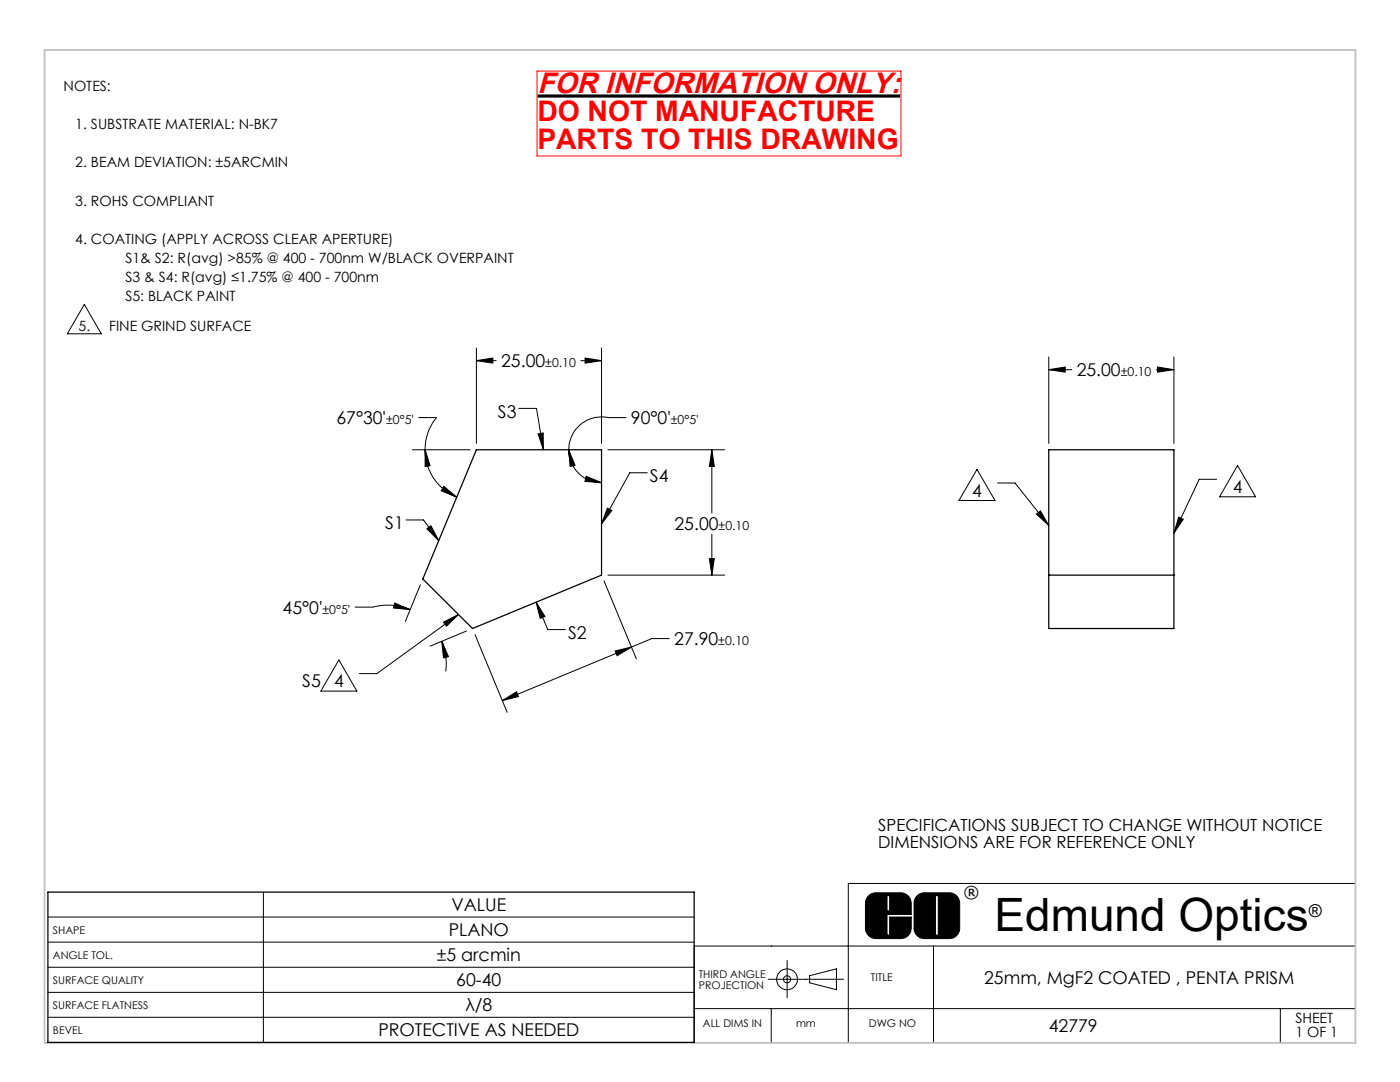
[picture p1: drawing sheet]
<svg xmlns="http://www.w3.org/2000/svg" width="279mm" height="216mm" viewBox="0 0 279 216" stroke-linecap="round" stroke-linejoin="round" font-family="sans-serif">
<g fill="none" stroke="#000" stroke-width=".2">
<path d="M16.8 60.7l3.4 5.9h-6.8zM95.1 72l3.3-.6v1.1zM95.1 69.4v19.1M95.1 72h3.9M115.9 72h4.2M116.8 71.4l3.3 .6-3.3 .5zM120.1 69.4v19.1M209.3 73.8l3.3-.6v1.1zM209.3 71.2v17.3M209.3 73.8h4.6M230.8 73.8h3.5M231 73.2l3.3 .6-3.3 .5z"/>
<path d="M234.3 71.2v17.3M82.3 89.7h11.5M83.6 83.3h3.5a9.8 9.8 0 0 0-2.3 6.4M84.8 89.7l1 3.2-1 .2zM84.8 89.7a10.1 10.1 0 0 0 6.4 9.5M88.6 97l2.6 2.2-3.1-1.3zM103.5 81.5h3.6l1.3 8.2M107.4 86.6l1-.2v3.3zM113.5 89.7l1.3 3.2-1 .2zM113.5 89.7a6.6 6.6 0 0 0 6.6 6.6M117 95l3.1 1.3-3.4-.2zM121.3 89.7h23.3"/>
<path d="M124.9 83.3h-3.5a6.6 6.6 0 0 0-7.9 6.4M129.2 94.3h-3.5l-5.6 10.2M142.1 89.7l.5 3.4h-1zM142.1 89.7v12.7M195 93.7l3.6 6.2h-7.2zM199.1 96.4h3.5l6.7 8.4M242.8 95.6h-3.5l-5 10.8M247 92.9l3.6 6.2h-7.2zM81 103.8h3.5l3.1 4.1M83.9 116.7l-3 7.3M85.2 105.5l.8-.6 1.6 3zM120.5 115.9l6.5 15.6"/>
<path d="M121.2 101.4l.9 .5-2 2.6zM121.3 114.8h23.3M141.6 111.4h1l-.5 3.4zM142.1 106.6v8.2M206.8 102.6l.8-.6 1.7 2.8zM235.2 103.2l.9 .4-1.8 2.8zM67.6 131.7l3.6 6.2h-7.2zM70.9 121.1h3.5a11.5 11.5 0 0 1 7.4 .5M78.8 120.3l3 1.3-3.3-.3zM88.2 128l1.3 3-1 .3zM88.2 128a11.5 11.5 0 0 1 .8 6M88.5 124.1l3-1.5-2.4 2.4z"/>
<path d="M91.5 122.6l-16.3 11.8h-3.5M93.1 125.9l-7.3 3M94.8 126.6l6.4 15.5M100.2 139.8l2.9-1.8 .4 1zM107 120.2l1.8 2.8-1 .4zM107 120.2l2.3 5.4h3.5M122.8 129.9l3.2-.8-2.8 1.7zM126 129.1l-25.8 10.7M133.6 127.4h-3.5l-4.1 1.7M52.6 178v30M173.2 178.9a2.01 2.01 0 0 1 1.6-.7h5a2.1 2.1 0 0 1 2.1 2v2.3h-4.9v4.1h.6v-3.6h4.3v2.2a2.1 2.1 0 0 1-2.1 2.1h-5a2.1 2.1 0 0 1-2.1-2.1v-5l.2-.8zM177 178.7h.6v3.1h-.6z"/>
<path d="M183.1 178.7l.5-.4 .7-.1h5.1a2.04 2.04 0 0 1 2.1 2v5a2.1 2.1 0 0 1-2.1 2.1h-4.9a2.04 2.04 0 0 1-2.1-2.1v-5a2.14 2.14 0 0 1 .7-1.5zM186.7 178.7h.6v7.9h-.6zM270.5 176.3h-101.2v31.8M9.6 183h128.9M9.6 188h128.9M9.6 193h128.9M9.6 198h128.9M153.3 195.4h15M157.1 191.7v7.4M161.6 194.7l5.3-1.4v4.2l-5.3-1.4zM186.3 188.8v19.3M270.5 188.8h-132v19.3"/>
<path d="M9.6 203h128.9M138.5 201.3h132v6.8M153.9 201.3v6.8M255.5 201.3v6.8"/>
<circle cx="157.1" cy="195.4" r="2.08"/>
<circle cx="157.1" cy="195.4" r=".71"/>
</g>
<path d="M8.9 10h261.6v198.1h-261.6z" fill="none" stroke="#c0c0c0" stroke-width=".35"/>
<path d="M177 178.7v3.1h.6v-3.1zM173.1 179l.6-.6 .9-.2h5.3l1.1 .4 .4 .4 .4 .7 .1 2.8h-4.9v4.1h.6v-3.6h4.3v2.3l-.5 1.2-.6 .5-.9 .3h-5.3l-1.1-.4-.5-.6-.3-1v-5.2zM186.7 178.7v7.9h.6v-7.9zM183 178.8l.7-.5 .6-.1h5.3l.6 .1 .8 .5 .5 1.2v5.5l-.5 1.2-.7 .4-.7 .2h-5.3l-.7-.2-.5-.3-.3-.4-.4-.9v-5.6z" fill-rule="evenodd" fill="#000"/>
<path d="M107.2 19.2h72.5" fill="none" stroke="#000" stroke-width=".63" stroke-linecap="butt"/>
<path d="M95.1 89.7h25v25.1l-25.8 10.6-9.9-9.9zM209.3 89.7h25v35.7h-25zM209.3 114.8h25M9.6 178h128.9v30h-128.9z" fill="none" stroke="#000" stroke-width=".25"/>
<path d="M107.2 14.2h72.6v16.9h-72.6z" fill="none" stroke="#f00" stroke-width=".2"/>
<g fill="#000">
<path d="M116.8 71.4l3.3 .6-3.3 .5zM95.1 72l3.3-.6v1.1zM141.6 111.4h1l-.5 3.4zM142.1 89.7l.5 3.4h-1zM100.2 139.8l2.9-1.8 .4 1zM122.8 129.9l3.2-.8-2.8 1.7zM88.2 128l1.3 3-1 .3zM78.8 120.3l3 1.3-3.3-.3zM84.8 89.7l1 3.2-1 .2zM88.6 97l2.6 2.2-3.1-1.3zM113.5 89.7l1.3 3.2-1 .2zM117 95l3.1 1.3-3.4-.2zM209.3 73.8l3.3-.6v1.1zM231 73.2l3.3 .6-3.3 .5z"/>
<path d="M85.2 105.5l.8-.6 1.6 3zM107 120.2l1.8 2.8-1 .4zM107.4 86.6l1-.2v3.3zM121.2 101.4l.9 .5-2 2.6zM88.5 124.1l3-1.5-2.4 2.4zM206.8 102.6l.8-.6 1.7 2.8zM235.2 103.2l.9 .4-1.8 2.8z"/>
</g>
<text font-size="9.2" x="198.5" y="185.8">Edmund Optics</text>
<text font-size="5.8" fill="#f00" x="107.2" y="18.5">FOR INFORMATION ONLY:</text>
<g font-size="5.6" fill="#f00">
<text x="107.2" y="24.2">DO NOT MANUFACTURE</text>
<text x="107.2" y="29.8">PARTS TO THIS DRAWING</text>
</g>
<g font-size="3.5">
<text x="100" y="73.3">25.00</text>
<text x="214.9" y="75.1">25.00</text>
<text x="99.4" y="83.3">S3</text>
<text x="67.1" y="84.6">67°30'</text>
<text x="125.9" y="84.6">90°0'</text>
<text x="129.7" y="96.2">S4</text>
<text x="194" y="99.1">4</text>
<text x="246" y="98.3">4</text>
<text x="76.9" y="105.6">S1</text>
<text x="134.6" y="105.8">25.00</text>
<text x="56.4" y="122.5">45°0'</text>
<text x="113.4" y="127.4">S2</text>
<text x="134.6" y="128.8">27.90</text>
<text x="60.3" y="137.1">S5</text>
<text x="66.7" y="137.1">4</text>
<text x="90.1" y="181.8">VALUE</text>
<text x="261.2" y="183">®</text>
<text x="87.2" y="191.8">±5 arcmin</text>
<text x="89.6" y="186.8">PLANO</text>
<text x="91.1" y="196.8">60-40</text>
<text x="196.4" y="196.3">25mm, MgF2 COATED , PENTA PRISM</text>
<text x="92.9" y="201.8">λ/8</text>
<text x="75.5" y="206.8">PROTECTIVE AS NEEDED</text>
<text x="209.3" y="206">42779</text>
</g>
<g font-size="3.3">
<text x="175.3" y="165.8">SPECIFICATIONS SUBJECT TO CHANGE WITHOUT NOTICE</text>
<text x="175.3" y="169.3">DIMENSIONS ARE FOR REFERENCE ONLY</text>
<text x="192.4" y="179.1">®</text>
</g>
<g font-size="2.8">
<text x="12.7" y="18.1">NOTES:</text>
<text x="15" y="25.7">1. SUBSTRATE MATERIAL: N-BK7</text>
<text x="15" y="33.4">2. BEAM DEVIATION: ±5ARCMIN</text>
<text x="15" y="41">3. ROHS COMPLIANT</text>
<text x="15" y="48.7">4. COATING (APPLY ACROSS CLEAR APERTURE)</text>
<text x="25" y="52.5">S1&amp; S2: R(avg) &gt;85% @ 400 - 700nm W/BLACK OVERPAINT</text>
<text x="25" y="56.3">S3 &amp; S4: R(avg) ≤1.75% @ 400 - 700nm</text>
<text x="15.7" y="66">5.</text>
<text x="21.8" y="66">FINE GRIND SURFACE</text>
<text x="25" y="60.1">S5: BLACK PAINT</text>
<text x="258.5" y="204.1">SHEET</text>
<text x="258.5" y="207">1 OF 1</text>
</g>
<g font-size="2.5">
<text x="108.8" y="73.3">±0.10</text>
<text x="223.7" y="75.1">±0.10</text>
<text x="77.1" y="84.6">±0°5'</text>
<text x="133.9" y="84.6">±0°5'</text>
<text x="143.4" y="105.8">±0.10</text>
<text x="64.4" y="122.5">±0°5'</text>
<text x="143.4" y="128.8">±0.10</text>
</g>
<g font-size="2.1">
<text x="10.6" y="186.3">SHAPE</text>
<text x="10.6" y="191.3">ANGLE TOL.</text>
<text x="10.6" y="196.3">SURFACE QUALITY</text>
<text x="139.5" y="195.2">THIRD ANGLE</text>
<text x="139.5" y="197.4">PROJECTION</text>
<text x="173.8" y="195.7">TITLE</text>
<text x="10.6" y="201.3">SURFACE FLATNESS</text>
<text x="10.6" y="206.3">BEVEL</text>
<text x="140.3" y="205">ALL DIMS IN</text>
<text x="158.9" y="204.9">mm</text>
<text x="173.4" y="204.9">DWG NO</text>
</g>
</svg>
